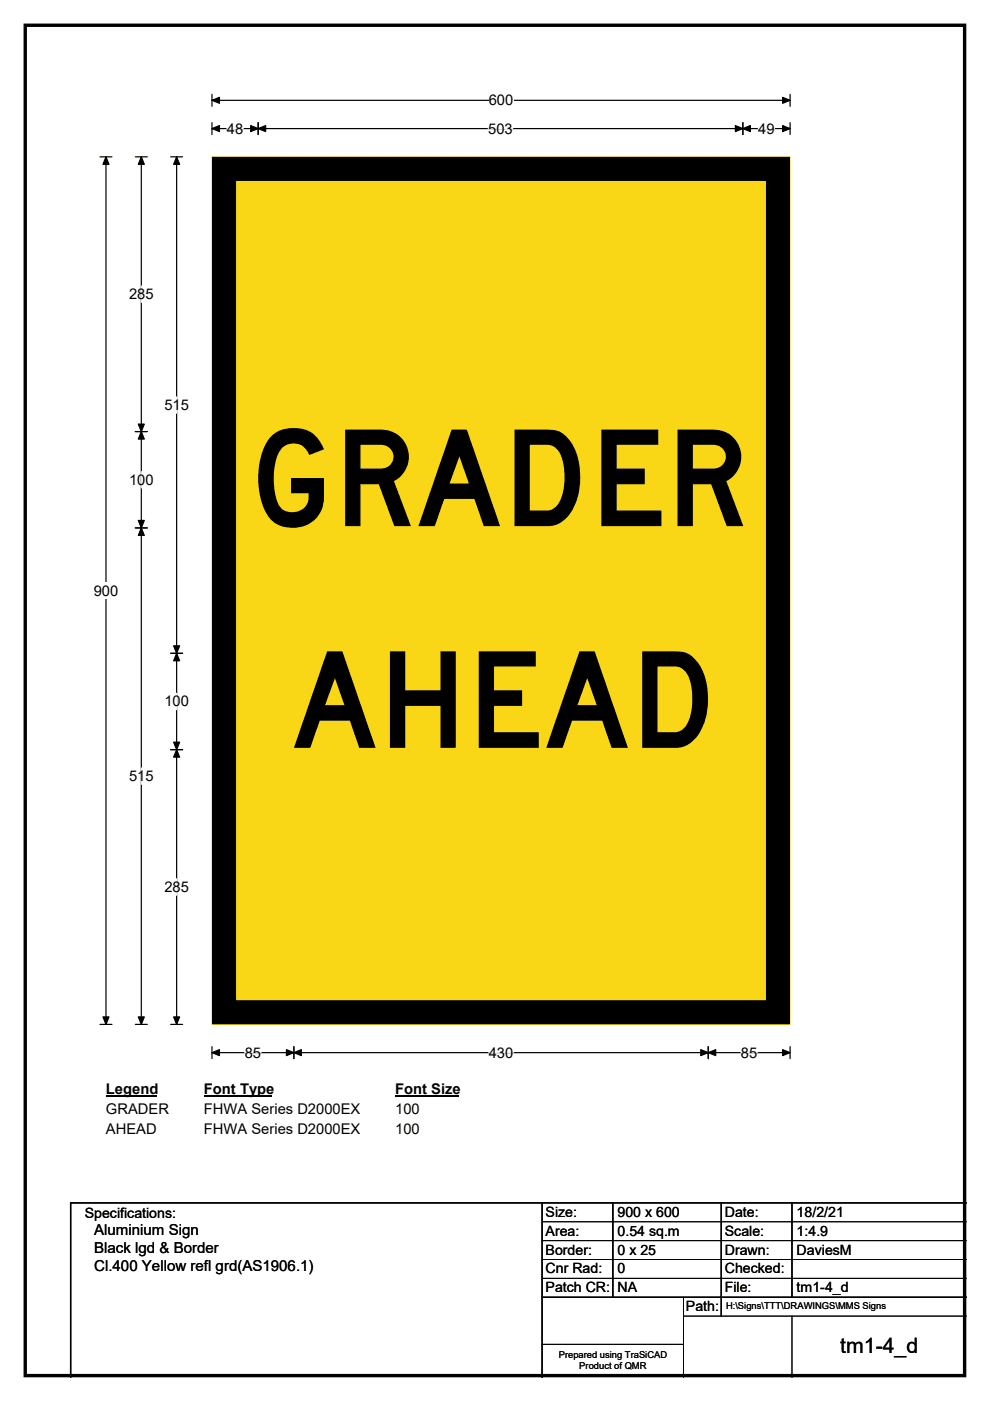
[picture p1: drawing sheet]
<svg xmlns="http://www.w3.org/2000/svg" width="210mm" height="297mm" viewBox="0 0 210 297" stroke-linecap="round" stroke-linejoin="round" font-family="sans-serif">
<path d="M5.4 5.4h199.2v286.3h-199.2z" fill="none" stroke="#000" stroke-width=".72"/>
<path d="M45 21.3h122.6M45 20v2.5M167.6 20v2.5" fill="none" stroke="#000" stroke-width=".25"/>
<path d="M45 21.3l1.5-.7v1.3zM166 20.6l1.6 .7-1.6 .6z" fill="#000" stroke="#000" stroke-width=".25"/>
<path d="M103.7 19.5h5.2v3.5h-5.2z" fill="#fff"/>
<g fill="none" stroke="#000" stroke-width=".25">
<path d="M21.2 33.3h2.5M22.5 33.3v183.9M45 27.3h122.6M45 26v2.5M54.8 26v2.5M157.6 26v2.5M167.6 26v2.5M21.2 217.2h2.5M45 221.9v2.6M45 223.2h122.6M62.3 221.9v2.6M150.2 221.9v2.6"/>
<path d="M167.6 221.9v2.6"/>
</g>
<g fill="#000" stroke="#000" stroke-width=".25">
<path d="M22.5 33.3l.6 1.5h-1.3zM45 27.3l1.5-.7v1.3zM54.8 27.3l1.5-.7v1.3zM53.2 26.6l1.6 .7-1.6 .6zM156 26.6l1.6 .7-1.6 .6zM157.6 27.3l1.6-.7v1.3zM166 26.6l1.6 .7-1.6 .6zM21.8 215.6h1.3l-.6 1.6zM45 223.2l1.5-.7v1.3zM62.3 223.2l1.6-.7v1.3zM60.7 222.5l1.6 .7-1.6 .6zM148.6 222.5l1.6 .7-1.6 .6z"/>
<path d="M150.2 223.2l1.6-.7v1.3zM166 222.5l1.6 .7-1.6 .6z"/>
</g>
<path d="M48.1 27.3h3.5M103.5 27.3h5.3M160.8 27.3h3.5M51.9 223.2h3.5M103.7 223.2h5.2M157.2 223.2h3.4" fill="none" stroke="#fff" stroke-width=".25"/>
<path d="M19.9 123.5h5.2v3.5h-5.2z" fill="#fff"/>
<path d="M28.7 33.3h2.5M30 33.3v183.9M36.2 33.3h2.5M37.5 33.3v183.9M28.7 91.5h2.5M28.7 111.9h2.5M36.2 138.5h2.5M36.2 158.9h2.5M28.7 217.2h2.5M36.2 217.2h2.5" fill="none" stroke="#000" stroke-width=".25"/>
<path d="M30 33.3l.6 1.5h-1.3zM37.5 33.3l.6 1.5h-1.3zM30 91.5l.6 1.6h-1.3zM29.3 89.9h1.3l-.6 1.6zM29.3 110.3h1.3l-.6 1.6zM30 111.9l.6 1.6h-1.3zM37.5 138.5l.6 1.6h-1.3zM36.8 136.9h1.3l-.6 1.6zM36.8 157.4h1.3l-.6 1.5zM37.5 158.9l.6 1.6h-1.3zM29.3 215.6h1.3l-.6 1.6zM36.8 215.6h1.3l-.6 1.6z" fill="#000" stroke="#000" stroke-width=".25"/>
<path d="M30 60.6v3.5M30 100v3.5M37.5 84.1v3.5M37.5 147v3.5M30 162.8v3.5M37.5 186.3v3.5" fill="none" stroke="#fff" stroke-width=".25"/>
<path d="M22.5 229.2h10.7v3.5h-10.7z" fill="#fff"/>
<path d="M22.5 232.5h10.7" fill="none" stroke="#000" stroke-width=".32"/>
<path d="M43.3 229.2h14.4v3.5h-14.4z" fill="#fff"/>
<path d="M43.3 232.5h14.4" fill="none" stroke="#000" stroke-width=".32"/>
<path d="M83.8 229.2h13.5v3.5h-13.5z" fill="#fff"/>
<path d="M83.8 232.5h13.5" fill="none" stroke="#000" stroke-width=".32"/>
<g fill="#fff">
<path d="M22.5 233.4h13.3v3.5h-13.3z"/>
<path d="M43.3 233.4h33v3.5h-33z"/>
<path d="M83.8 233.4h5.2v3.5h-5.2z"/>
<path d="M22.4 237.6h10.8v3.4h-10.8z"/>
<path d="M43.3 237.6h33v3.4h-33z"/>
<path d="M83.8 237.6h5.2v3.4h-5.2z"/>
</g>
<path d="M45 33.3h122.6v183.9h-122.6z" fill="#fad716"/>
<path d="M45 33.3h122.6v183.9h-122.6z" fill="none" stroke="#fad716" stroke-width=".21"/>
<path d="M47.5 35.8h117.5v178.8h-117.5z" fill="none" stroke="#000" stroke-width="5.1"/>
<path d="M115 255v37M130 255v20M153 255v24M168 255v20M205 255h-190v37M115 275h90" fill="none" stroke="#000" stroke-width=".3"/>
<path d="M115 259h90M115 263h90M115 267h90M115 271h90M145 279h60M145 275v17M168 279v13M115 285h30" fill="none" stroke="#000" stroke-width=".21"/>
<g font-size="28.4">
<text x="52.7" y="111.5">GRADER</text>
<text x="61.7" y="158.6">AHEAD</text>
</g>
<text font-size="4.5" x="178.2" y="286.9">tm1-4_d</text>
<g font-size="3.2">
<text x="20" y="261.9">Aluminium Sign</text>
<text x="20" y="265.7">Black lgd &amp; Border</text>
<text x="20" y="269.6">Cl.400 Yellow refl grd(AS1906.1)</text>
</g>
<g font-size="3.1">
<text x="103.7" y="22.3">600</text>
<text x="48.1" y="28.3">48</text>
<text x="103.5" y="28.3">503</text>
<text x="160.8" y="28.3">49</text>
<text x="27.4" y="63.4">285</text>
<text x="34.9" y="86.9">515</text>
<text x="27.4" y="102.8">100</text>
<text x="19.9" y="126.3">900</text>
<text x="34.9" y="149.8">100</text>
<text x="27.4" y="165.6">515</text>
<text x="34.9" y="189.1">285</text>
<text x="51.9" y="224.2">85</text>
<text x="103.7" y="224.2">430</text>
<text x="157.2" y="224.2">85</text>
<text x="22.5" y="232">Legend</text>
<text x="43.3" y="232">Font Type</text>
<text x="83.8" y="232">Font Size</text>
<text x="22.5" y="236.2">GRADER</text>
<text x="43.3" y="236.2">FHWA Series D2000EX</text>
<text x="83.8" y="236.2">100</text>
<text x="22.5" y="240.3">AHEAD</text>
<text x="43.3" y="240.3">FHWA Series D2000EX</text>
<text x="83.8" y="240.3">100</text>
</g>
<g font-size="3">
<text x="115.7" y="258">Size:</text>
<text x="131" y="258">900 x 600</text>
<text x="153.7" y="258">Date:</text>
<text x="169" y="258">18/2/21</text>
<text x="18" y="258.2">Specifications:</text>
<text x="115.7" y="262">Area:</text>
<text x="131" y="262">0.54 sq.m</text>
<text x="153.7" y="262">Scale:</text>
<text x="169" y="262">1:4.9</text>
<text x="115.7" y="266">Border:</text>
<text x="115.7" y="270">Cnr Rad:</text>
<text x="131" y="266">0 x 25</text>
<text x="131" y="270">0</text>
<text x="153.7" y="266">Drawn:</text>
<text x="153.7" y="270">Checked:</text>
<text x="169" y="266">DaviesM</text>
<text x="115.7" y="274">Patch CR:</text>
<text x="131" y="274">NA</text>
<text x="153.7" y="274">File:</text>
<text x="169" y="274">tm1-4_d</text>
<text x="145.5" y="278">Path:</text>
</g>
<g font-size="2">
<text x="154" y="277.6">H:\Signs\TTT\DRAWINGS\MMS Signs</text>
<text x="118.5" y="287.8">Prepared using TraSiCAD</text>
<text x="122.9" y="290.2">Product of QMR</text>
</g>
</svg>
